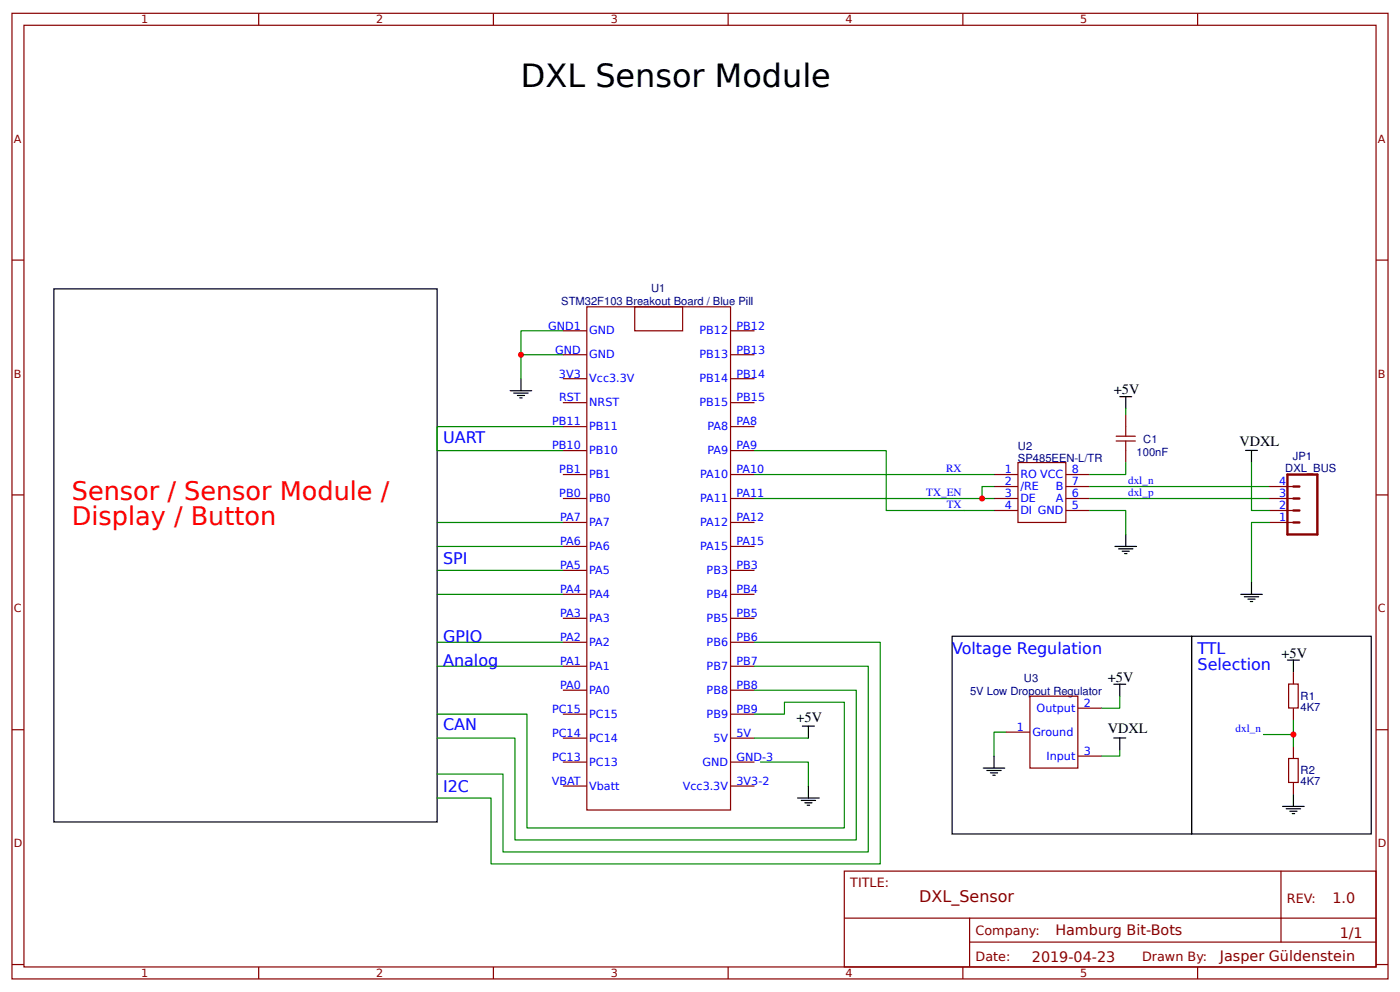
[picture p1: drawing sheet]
<svg xmlns="http://www.w3.org/2000/svg" width="309mm" height="219mm" viewBox="0 0 309 219" stroke-linecap="round" stroke-linejoin="round" font-family="sans-serif">
<g fill="none" stroke="#800" stroke-width=".26">
<path d="M2.6 2.9h304.1v213.3h-304.1zM5.3 5.6h298.7v207.9h-298.7zM57.1 2.9v2.7M109 2.9v2.7M160.9 2.9v2.7M212.7 2.9v2.7M264.6 2.9v2.7M2.6 57.4h2.7M304 57.4h2.7M124.4 78.3h5.2M124.4 73.1h5.2M129.6 67.8h31.8v111.1h-31.8z"/>
<path d="M140.2 67.8h10.6v5.3h-10.6zM161.4 78.3h5.3M161.4 73.1h5.3M124.4 99.5h5.2M124.4 94.2h5.2M124.4 88.9h5.2M124.4 83.6h5.2M161.4 99.5h5.3M161.4 94.2h5.3M161.4 88.9h5.3M161.4 83.6h5.3M246.6 97.4h4.2"/>
<path d="M246.6 96.3h4.2M248.7 91.6v4.7M248.7 97.4v4.8M2.6 109.3h2.7M124.4 104.8h5.2M124.4 110.1h5.2M124.4 115.4h5.2M161.4 104.8h5.3M161.4 110.1h5.3M161.4 115.4h5.3M219.6 104.8h5.3M219.6 107.4h5.3"/>
<path d="M219.6 110.1h5.3M219.6 112.7h5.3M224.9 102.2h10.6v13.2h-10.6zM235.5 104.8h5.3M235.5 107.4h5.3M235.5 110.1h5.3M235.5 112.7h5.3M280.5 107.4h5.3M280.5 110.1h5.3M280.5 112.7h5.3M280.5 115.4h5.3M304 109.3h2.7"/>
<path d="M124.4 136.6h5.2M124.4 131.3h5.2M124.4 126h5.2M124.4 120.7h5.2M161.4 136.6h5.3M161.4 131.3h5.3M161.4 126h5.3M161.4 120.7h5.3M124.4 157.7h5.2M124.4 152.4h5.2M124.4 147.1h5.2M124.4 141.8h5.2"/>
<path d="M161.4 157.7h5.3M161.4 152.4h5.3M161.4 147.1h5.3M161.4 141.8h5.3M227.5 153.7h10.6v15.9h-10.6zM238.1 156.4h5.3M284.7 151.1h2.1v5.3h-2.1zM285.8 148.5v2.6M285.8 156.4v2.6M2.6 161.2h2.7M124.4 173.6h5.2M124.4 168.3h5.2"/>
<path d="M124.4 163h5.2M161.4 173.6h5.3M161.4 168.3h5.3M161.4 163h5.3M222.2 161.7h5.3M238.1 167h5.3M284.7 167.5h2.1v5.3h-2.1zM285.8 164.9v2.6M285.8 172.8v2.6M304 161.2h2.7M186.5 192.4h117.5v21.1h-117.5zM283 192.4v15.7"/>
<path d="M2.6 213h2.7M57.1 213.5v2.7M109 213.5v2.7M160.9 213.5v2.7M186.6 202.8h117.3M212.7 213.5v2.7M214.2 208.1h89.7M214.2 202.8v10.5M264.6 213.5v2.7M304 213h2.7"/>
</g>
<g fill="none" stroke="#000" stroke-width=".26">
<path d="M11.9 63.8h84.7v117.7h-84.7zM112.7 86.3h4.8M113.5 86.8h3.2M114.3 87.3h1.6M114.8 87.9h.6M115.1 83.6v2.7M247.4 87.6h2.6M248.7 87.6v2.6M275.2 99.5h2.6M276.5 99.5v2.6M248.7 118v2.7M246.3 120.7h4.8"/>
<path d="M247.1 121.2h3.2M247.9 121.7h1.6M248.4 122.3h.6M274.1 131.3h4.8M274.9 131.8h3.2M275.7 132.3h1.6M276.2 132.8h.6M276.5 128.6v2.7M210.3 140.5h53v43.7h-53zM246.1 151.1h2.6M247.4 151.1v2.6M263.3 140.5h39.6v43.7h-39.6z"/>
<path d="M284.4 145.8h2.7M285.8 145.8v2.6M176.2 176.2h4.8M177 176.8h3.2M177.3 160.4h2.6M177.8 177.3h1.6M178.3 177.8h.6M178.6 160.4v2.6M178.6 173.6v2.6M217.2 169.6h4.8M218 170.2h3.2M218.8 170.7h1.6"/>
<path d="M219.3 171.2h.6M219.6 167v2.6M246.1 163h2.6M247.4 163v2.6M283.4 178.1h4.7M284.2 178.6h3.1M285 179.1h1.5M285.5 179.7h.5M285.8 175.4v2.7"/>
</g>
<g fill="none" stroke="#080" stroke-width=".26">
<path d="M115.1 78.3h9.3M124.4 73.1h-9.3v10.5M124.4 94.2h-27.8v5.3h27.8M166.7 99.5h29.1v13.2h23.8M248.7 90.2v1.4M96.6 115.4h27.8M166.7 110.1h50.3M166.7 104.8h52.9M219.6 107.4h-2.6v2.7h2.6M240.8 112.7h7.9v5.3M240.8 107.4h39.7M240.8 110.1h39.7"/>
<path d="M248.7 102.2v2.6h-7.9M276.5 102.2v10.5h4M280.5 115.4h-4v13.2M96.6 120.7h27.8M96.6 126h27.8M96.6 131.3h27.8M96.6 157.7h19.8v25.2h70.1v-27.8h-13.2v2.6h-6.6M96.6 147.1h27.8M96.6 141.8h27.8M166.7 152.4h22.5v33.1h-75.4v-22.5h-17.2M166.7 147.1h25.1v41h-80.7v-17.2h-14.5M166.7 141.8h27.8v49h-86v-14.6h-11.9"/>
<path d="M247.4 153.7v2.7h-4M285.8 159v5.9M166.7 163h11.9M168 168.3h10.6v5.3M222.2 161.7h-2.6v5.3M247.4 165.7v1.3h-4M279.1 162.2h6.7"/>
</g>
<path d="M284.4 104.8h6.6v13.2h-6.6zM285.8 110.1h1.3M285.8 112.7h1.3M285.8 115.4h1.3M285.8 107.4h1.3" fill="none" stroke="#800" stroke-width=".53"/>
<g fill="#c00">
<circle cx="115.1" cy="78.3" r=".66"/>
<circle cx="285.8" cy="162.2" r=".66"/>
<circle cx="217" cy="110.1" r=".66"/>
</g>
<text font-size="7.1" x="115.1" y="19.3">DXL Sensor Module</text>
<g font-size="5.6" fill="#f00">
<text x="15.9" y="110.4">Sensor / Sensor Module /</text>
<text x="15.9" y="116">Display / Button</text>
</g>
<g font-size="3.5" fill="#00f">
<text x="97.9" y="97.7">UART</text>
<text x="97.9" y="124.6">SPI</text>
<text x="97.9" y="141.8">GPIO</text>
<text x="97.9" y="147.1">Analog</text>
<text x="210.3" y="144.5">Voltage Regulation</text>
<text x="264.5" y="144.5">TTL</text>
<text x="264.6" y="148">Selection</text>
<text x="97.9" y="161.2">CAN</text>
<text x="97.9" y="174.9">I2C</text>
</g>
<text font-size="3.5" fill="#800" x="203.1" y="199.2">DXL_Sensor</text>
<g font-size="3.2">
<text x="246.1" y="87.1">+5V</text>
<text x="273.8" y="98.4">VDXL</text>
<text x="283.1" y="145.2">+5V</text>
<text x="244.7" y="150.6">+5V</text>
<text x="175.9" y="159.4">+5V</text>
<text x="244.7" y="161.9">VDXL</text>
</g>
<g font-size="3.2" fill="#800">
<text x="294.4" y="199.3">1.0</text>
<text x="233.2" y="206.5">Hamburg Bit-Bots</text>
<text x="296" y="207.1">1/1</text>
<text x="228" y="212.4">2019-04-23</text>
<text x="269.5" y="212.3">Jasper Güldenstein</text>
</g>
<g font-size="2.8" fill="#800">
<text x="187.9" y="195.8">TITLE:</text>
<text x="284.3" y="199.3">REV:</text>
<text x="215.5" y="206.5">Company:</text>
<text x="215.5" y="212.2">Date:</text>
<text x="252.3" y="212.3">Drawn By:</text>
</g>
<g font-size="2.5" fill="#800">
<text x="31.2" y="5.2">1</text>
<text x="83.1" y="5.2">2</text>
<text x="134.9" y="5.2">3</text>
<text x="186.8" y="5.2">4</text>
<text x="238.7" y="5.2">5</text>
<text x="3" y="31.5">A</text>
<text x="304.4" y="31.5">A</text>
<text x="3" y="83.4">B</text>
<text x="304.4" y="83.4">B</text>
<text x="3" y="135.2">C</text>
<text x="304.4" y="135.2">C</text>
<text x="3" y="187.1">D</text>
<text x="304.4" y="187.1">D</text>
<text x="31.2" y="215.8">1</text>
<text x="83.1" y="215.8">2</text>
<text x="134.9" y="215.8">3</text>
<text x="186.8" y="215.8">4</text>
<text x="238.7" y="215.8">5</text>
</g>
<g font-size="2.5" fill="#000080">
<text x="143.9" y="64.5">U1</text>
<text x="124" y="67.3">STM32F103 Breakout Board / Blue Pill</text>
<text x="224.9" y="99.4">U2</text>
<text x="251.1" y="100.7">100nF</text>
<text x="252.6" y="97.8">C1</text>
<text x="285.6" y="101.7">JP1</text>
<text x="224.9" y="102">SP485EEN-L/TR</text>
<text x="284" y="104.3">DXL_BUS</text>
<text x="214.3" y="153.6">5V Low Dropout Regulator</text>
<text x="226.2" y="150.6">U3</text>
<text x="287.3" y="154.6">R1</text>
<text x="287.3" y="157">4K7</text>
<text x="287.3" y="173.4">4K7</text>
<text x="287.3" y="171">R2</text>
</g>
<g font-size="2.5" fill="#00f">
<text x="121.1" y="72.8">GND1</text>
<text x="130.2" y="73.8">GND</text>
<text x="154.5" y="73.8">PB12</text>
<text x="162.7" y="72.8">PB12</text>
<text x="122.7" y="78.1">GND</text>
<text x="123.5" y="83.4">3V3</text>
<text x="130.2" y="79.1">GND</text>
<text x="154.5" y="79.1">PB13</text>
<text x="162.7" y="78.1">PB13</text>
<text x="162.7" y="83.4">PB14</text>
<text x="123.5" y="88.7">RST</text>
<text x="130.2" y="89.7">NRST</text>
<text x="130.2" y="84.4">Vcc3.3V</text>
<text x="154.5" y="84.4">PB14</text>
<text x="154.5" y="89.7">PB15</text>
<text x="162.7" y="88.7">PB15</text>
<text x="122" y="94">PB11</text>
<text x="130.2" y="95">PB11</text>
<text x="156.3" y="95">PA8</text>
<text x="162.7" y="94">PA8</text>
<text x="122" y="99.2">PB10</text>
<text x="130.2" y="100.3">PB10</text>
<text x="156.3" y="100.3">PA9</text>
<text x="162.7" y="99.2">PA9</text>
<text x="123.6" y="104.5">PB1</text>
<text x="130.2" y="105.6">PB1</text>
<text x="154.7" y="105.6">PA10</text>
<text x="162.7" y="104.5">PA10</text>
<text x="209" y="104.1">RX</text>
<text x="222" y="104.5">1</text>
<text x="222" y="107.2">2</text>
<text x="225.4" y="105.6">RO VCC</text>
<text x="236.8" y="107.2">7</text>
<text x="236.8" y="104.5">8</text>
<text x="249.2" y="106.8">dxl_n</text>
<text x="282.6" y="107.2">4</text>
<text x="123.6" y="109.8">PB0</text>
<text x="130.2" y="110.9">PB0</text>
<text x="154.7" y="110.9">PA11</text>
<text x="162.7" y="109.8">PA11</text>
<text x="204.6" y="109.4">TX_EN</text>
<text x="209.2" y="112.1">TX</text>
<text x="222" y="109.8">3</text>
<text x="222" y="112.5">4</text>
<text x="225.4" y="108.2">/RE</text>
<text x="225.4" y="110.9">DE</text>
<text x="225.4" y="113.5">DI GND</text>
<text x="233.3" y="108.2">B</text>
<text x="233.3" y="110.9">A</text>
<text x="236.8" y="112.5">5</text>
<text x="236.8" y="109.8">6</text>
<text x="249.2" y="109.4">dxl_p</text>
<text x="282.6" y="112.5">2</text>
<text x="282.6" y="109.8">3</text>
<text x="123.7" y="115.1">PA7</text>
<text x="130.2" y="116.2">PA7</text>
<text x="154.7" y="116.2">PA12</text>
<text x="162.7" y="115.1">PA12</text>
<text x="282.6" y="115.1">1</text>
<text x="123.7" y="125.7">PA5</text>
<text x="123.7" y="120.4">PA6</text>
<text x="130.2" y="121.5">PA6</text>
<text x="154.7" y="121.5">PA15</text>
<text x="162.7" y="120.4">PA15</text>
<text x="162.7" y="125.7">PB3</text>
<text x="123.7" y="131">PA4</text>
<text x="130.2" y="126.8">PA5</text>
<text x="156.1" y="126.8">PB3</text>
<text x="162.7" y="131">PB4</text>
<text x="123.7" y="136.3">PA3</text>
<text x="130.2" y="137.3">PA3</text>
<text x="130.2" y="132.1">PA4</text>
<text x="156.1" y="132.1">PB4</text>
<text x="156.1" y="137.3">PB5</text>
<text x="162.7" y="136.3">PB5</text>
<text x="123.7" y="141.6">PA2</text>
<text x="130.2" y="142.6">PA2</text>
<text x="156.1" y="142.6">PB6</text>
<text x="162.7" y="141.6">PB6</text>
<text x="123.7" y="146.9">PA1</text>
<text x="130.2" y="147.9">PA1</text>
<text x="156.1" y="147.9">PB7</text>
<text x="162.7" y="146.9">PB7</text>
<text x="123.7" y="152.2">PA0</text>
<text x="130.2" y="153.2">PA0</text>
<text x="156.1" y="153.2">PB8</text>
<text x="162.7" y="152.2">PB8</text>
<text x="122" y="157.5">PC15</text>
<text x="130.2" y="158.5">PC15</text>
<text x="156.1" y="158.5">PB9</text>
<text x="162.7" y="157.5">PB9</text>
<text x="224.6" y="161.4">1</text>
<text x="229" y="157.2">Output</text>
<text x="239.4" y="156.1">2</text>
<text x="273" y="161.6">dxl_n</text>
<text x="122" y="162.7">PC14</text>
<text x="130.2" y="163.8">PC14</text>
<text x="157.6" y="163.8">5V</text>
<text x="162.7" y="162.7">5V</text>
<text x="228.1" y="162.5">Ground</text>
<text x="231.2" y="167.8">Input</text>
<text x="239.4" y="166.7">3</text>
<text x="121.9" y="173.3">VBAT</text>
<text x="122" y="168">PC13</text>
<text x="130.2" y="169.1">PC13</text>
<text x="155.2" y="169.1">GND</text>
<text x="162.7" y="168">GND-3</text>
<text x="162.7" y="173.3">3V3-2</text>
<text x="130.2" y="174.4">Vbatt</text>
<text x="150.8" y="174.4">Vcc3.3V</text>
</g>
</svg>
